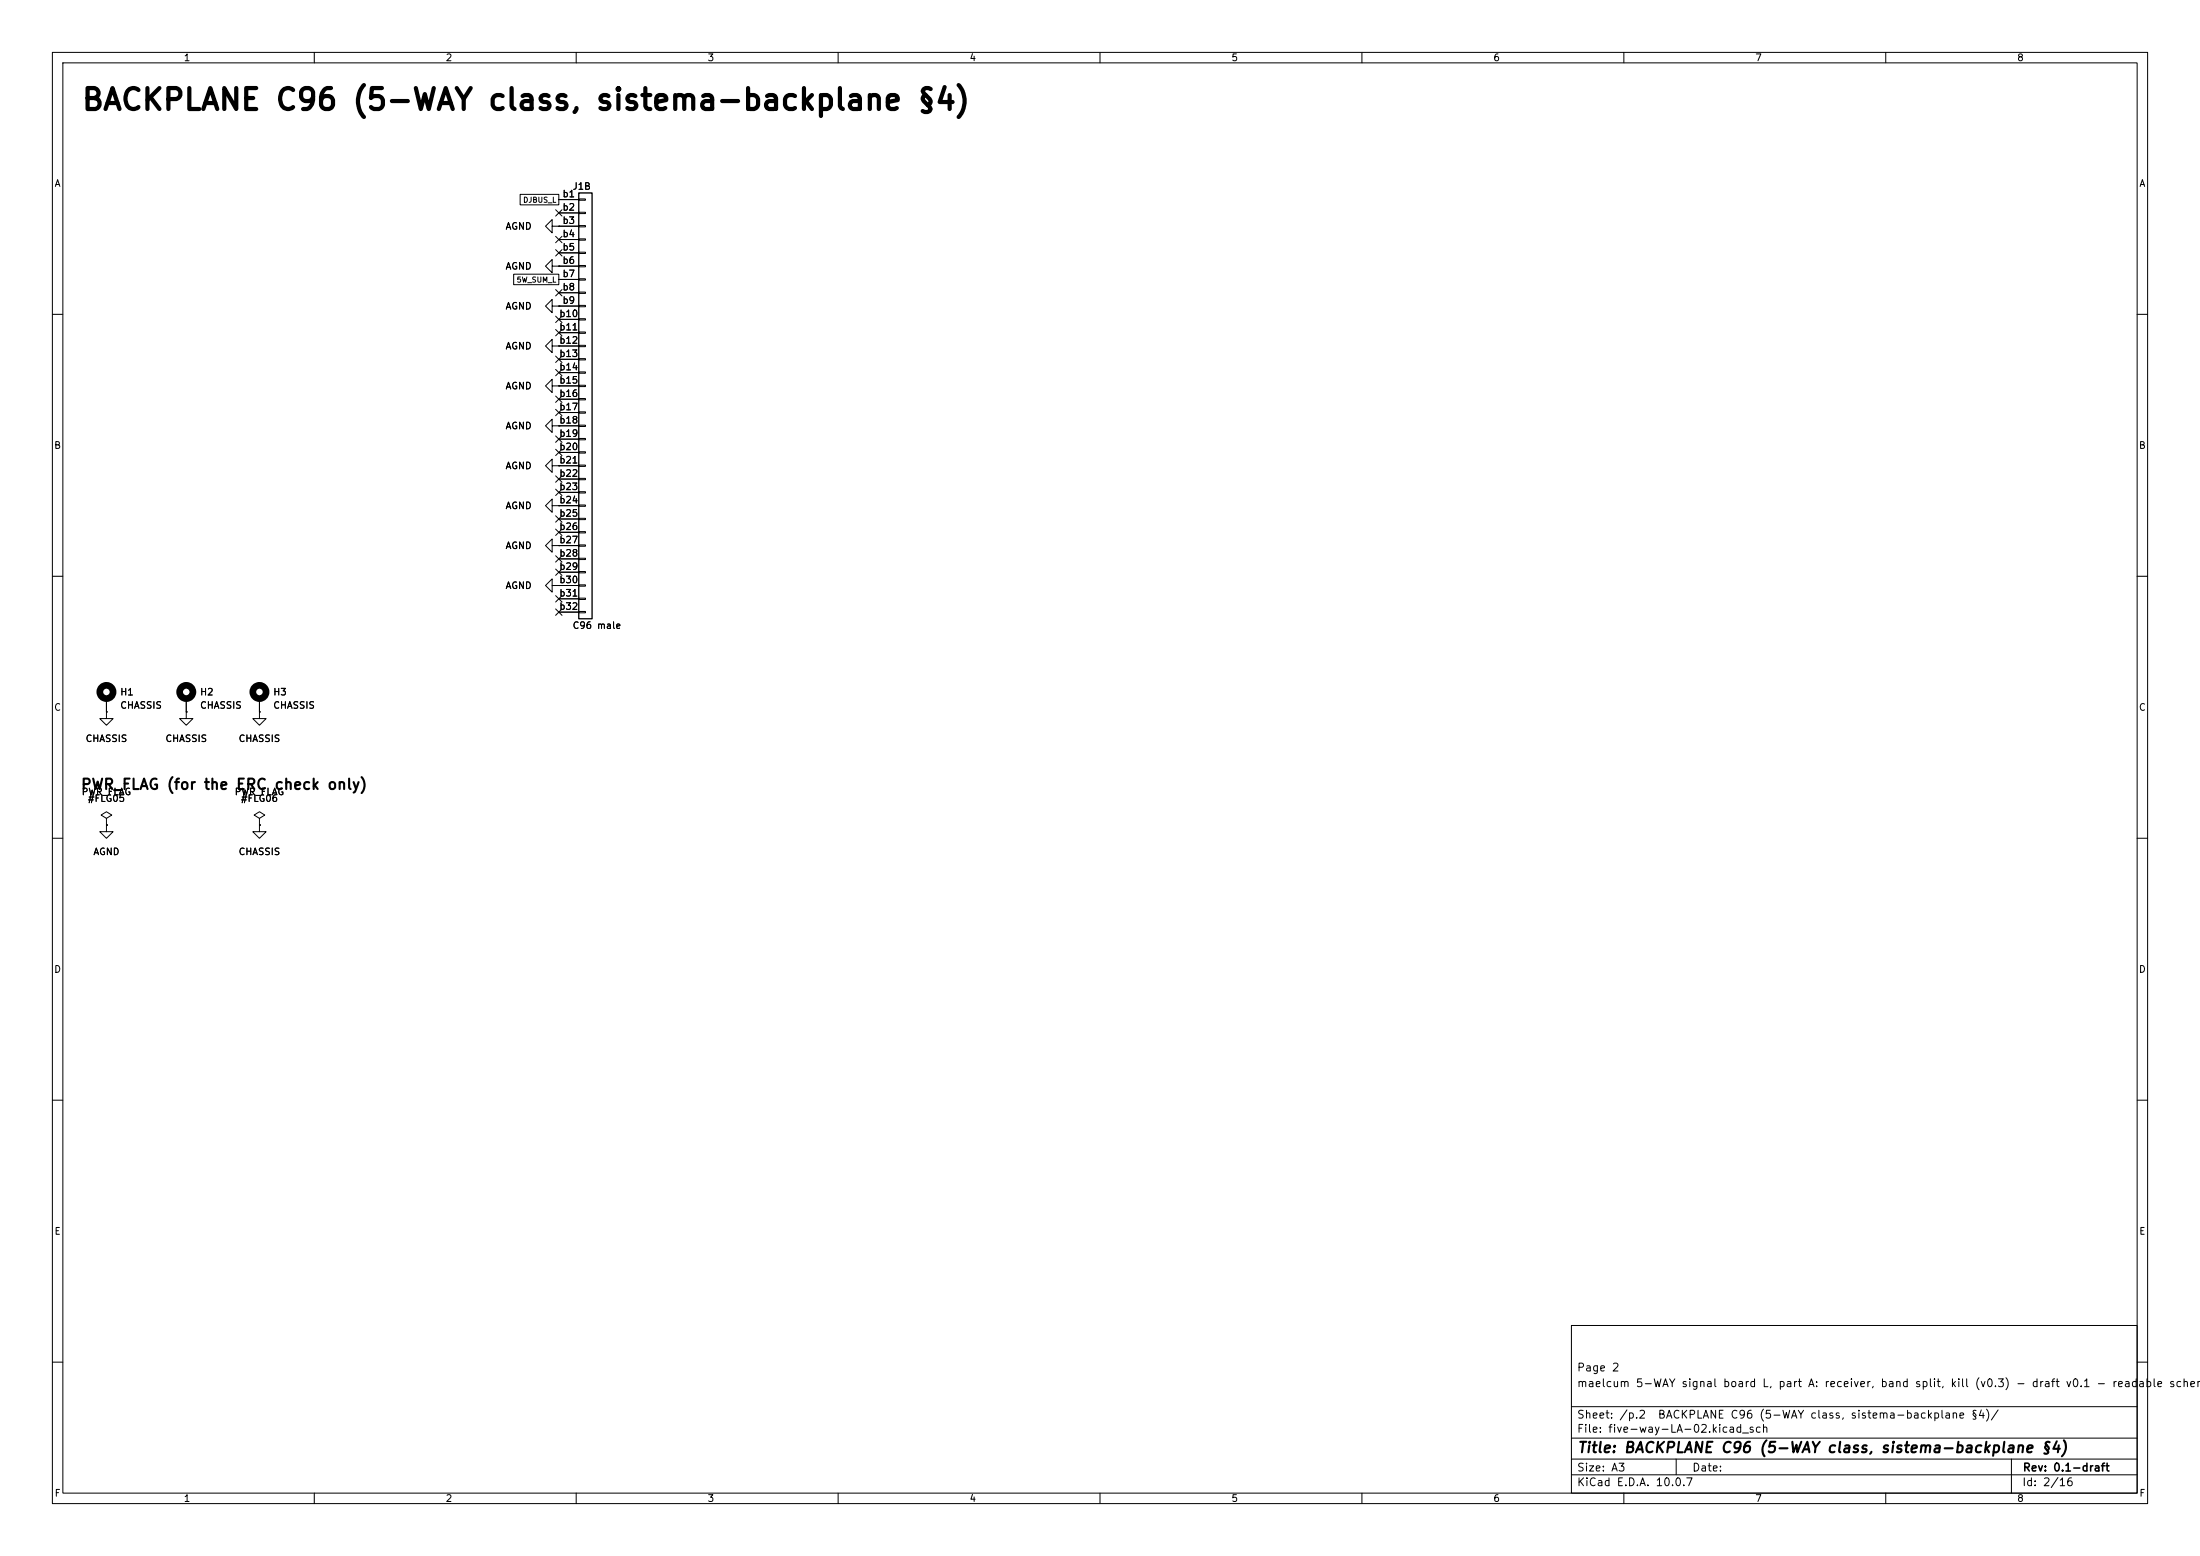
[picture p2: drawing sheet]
<svg xmlns="http://www.w3.org/2000/svg" width="420mm" height="297mm" viewBox="0 0 420 297" stroke-linecap="round" stroke-linejoin="round" font-family="sans-serif">
<g fill="none" stroke="#000" stroke-width=".19">
<path d="M10 10h400v277h-400zM12 12h396v273h-396zM60 10v2M110 10v2M160 10v2M210 10v2M260 10v2M310 10v2M360 10v2M99.3 37.1h7.4v2h-7.4zM106.7 38.1h3.8M110.5 38h1.3v.2h-1.3z"/>
<path d="M98.1 52.3h8.6v2h-8.6zM105.4 50.8v-1.3l-1.3 1.3 1.3 1.3v-1.3h1.3M105.4 43.2v-1.3l-1.3 1.3 1.3 1.3v-1.3h1.3M105.4 58.4v-1.2l-1.3 1.2 1.3 1.3v-1.3h1.3M106.1 47.7l1.2 1.2M106.1 55.3l1.2 1.2M106.1 45.1l1.2 1.2M106.1 40l1.2 1.2M106.7 50.8h.1M106.7 43.2h.1M106.7 58.4h.1M106.7 40.6h3.8"/>
<path d="M106.7 43.2h3.8M106.7 45.7h3.8M106.7 48.3h3.8M106.7 50.8h3.8M106.7 53.3h3.8M106.7 55.9h3.8M106.7 58.4h3.8M107.3 47.7l-1.2 1.2M107.3 55.3l-1.2 1.2M107.3 45.1l-1.2 1.2M107.3 40l-1.2 1.2M110.5 40.5h1.3v.3h-1.3z"/>
<path d="M110.5 43.1h1.3v.2h-1.3zM110.5 45.6h1.3v.2h-1.3zM110.5 48.1h1.3v.3h-1.3zM110.5 50.7h1.3v.2h-1.3zM110.5 53.2h1.3v.3h-1.3zM110.5 55.8h1.3v.2h-1.3zM110.5 58.3h1.3v.2h-1.3zM10 60h2M105.4 66v-1.2l-1.3 1.2 1.3 1.3v-1.3h1.3M105.4 73.7v-1.3l-1.3 1.3 1.3 1.2v-1.2h1.3M106.1 75.6l1.2 1.2M106.1 78.1l1.2 1.2"/>
<path d="M106.1 70.5l1.2 1.2M106.1 68l1.2 1.2M106.1 62.9l1.2 1.2M106.1 60.4l1.2 1.2M106.7 66h.1M106.7 73.7h.1M106.7 61h3.8M106.7 63.5h3.8M106.7 66h3.8M106.7 68.6h3.8M106.7 71.1h3.8M106.7 73.7h3.8"/>
<path d="M106.7 76.2h3.8M106.7 78.7h3.8M107.3 75.6l-1.2 1.2M107.3 78.1l-1.2 1.2M107.3 70.5l-1.2 1.2M107.3 68l-1.2 1.2M107.3 62.9l-1.2 1.2M107.3 60.4l-1.2 1.2M110.5 60.8h1.3v.3h-1.3zM110.5 63.4h1.3v.2h-1.3zM110.5 65.9h1.3v.3h-1.3zM110.5 68.5h1.3v.2h-1.3z"/>
<path d="M110.5 71h1.3v.2h-1.3zM110.5 73.5h1.3v.3h-1.3zM110.5 76.1h1.3v.2h-1.3zM110.5 78.6h1.3v.3h-1.3zM408 60h2M105.4 96.5v-1.2l-1.3 1.2 1.3 1.3v-1.3h1.3M105.4 88.9v-1.3l-1.3 1.3 1.3 1.3v-1.3h1.3M105.4 81.3v-1.3l-1.3 1.3 1.3 1.3v-1.3h1.3M106.1 90.8l1.2 1.2M106.1 93.4l1.2 1.2M106.1 98.5l1.2 1.2M106.1 85.8l1.2 1.2"/>
<path d="M106.1 83.2l1.2 1.2M106.7 96.5h.1M106.7 88.9h.1M106.7 81.3h.1M106.7 81.3h3.8M106.7 83.8h3.8M106.7 86.4h3.8M106.7 88.9h3.8M106.7 91.4h3.8M106.7 94h3.8M106.7 96.5h3.8M106.7 99.1h3.8"/>
<path d="M107.3 90.8l-1.2 1.2M107.3 93.4l-1.2 1.2M107.3 98.5l-1.2 1.2M107.3 85.8l-1.2 1.2M107.3 83.2l-1.2 1.2M110.5 81.2h1.3v.2h-1.3zM110.5 83.7h1.3v.2h-1.3zM110.5 86.2h1.3v.3h-1.3zM110.5 88.8h1.3v.2h-1.3zM110.5 91.3h1.3v.3h-1.3zM110.5 93.9h1.3v.2h-1.3zM110.5 96.4h1.3v.2h-1.3z"/>
<path d="M110.5 98.9h1.3v.3h-1.3zM10 110h2M105.4 111.8v-1.3l-1.3 1.3 1.3 1.2v-1.2h1.3M105.4 104.1v-1.2l-1.3 1.2 1.3 1.3v-1.3h1.3M106.1 101l1.2 1.2M106.1 108.6l1.2 1.2M106.1 106.1l1.2 1.2M106.1 113.7l1.2 1.2M106.1 116.2l1.2 1.2M106.7 111.8h.1M106.7 104.1h.1M106.7 101.6h3.8"/>
<path d="M106.7 104.1h3.8M106.7 106.7h3.8M106.7 109.2h3.8M106.7 111.8h3.8M106.7 114.3h3.8M106.7 116.8h3.8M107.3 101l-1.2 1.2M107.3 108.6l-1.2 1.2M107.3 106.1l-1.2 1.2M107.3 113.7l-1.2 1.2M107.3 116.2l-1.2 1.2M110.5 101.5h1.3v.2h-1.3z"/>
<path d="M110.5 104h1.3v.3h-1.3zM110.5 106.6h1.3v.2h-1.3zM110.5 109.1h1.3v.2h-1.3zM110.5 111.6h1.3v.3h-1.3zM110.5 114.2h1.3v.2h-1.3zM110.5 116.7h1.3v.3h-1.3zM408 110h2M20.3 135.9v1.3h1.3l-1.3 1.2-1.3-1.2h1.3M20.3 135.9h.1M20.3 133.4v2.5M35.6 135.9v1.3h1.2l-1.2 1.2-1.3-1.2h1.3M35.6 135.9h.1"/>
<path d="M35.6 133.4v2.5M49.5 135.9v1.3h1.3l-1.3 1.2-1.2-1.2h1.2M49.5 135.9h.1M49.5 133.4v2.5M10 160h2M20.3 156.2l1-.6-1-.7-1 .7 1 .6v1.3M20.3 157.5h.1M20.3 157.5v1.3h1.3l-1.3 1.2-1.3-1.2h1.3M49.5 156.2l1-.6-1-.7-1 .7 1 .6v1.3M49.5 157.5h.1M49.5 157.5v1.3h1.3l-1.3 1.2-1.2-1.2h1.2M408 160h2"/>
<path d="M10 210h2M408 210h2M300 253h108v32h-108zM10 260h2M300 278.5h108M300 274.5h108M300 268.5h108M320 278.5v3M384 278.5v6.5M408 260h2M60 285v2M110 285v2"/>
<path d="M160 285v2M210 285v2M260 285v2M300 281.5h108M310 285v2M360 285v2"/>
</g>
<g fill="none" stroke="#000" stroke-width="1.3">
<circle cx="20.3" cy="132.1" r="1.27"/>
<circle cx="35.6" cy="132.1" r="1.27"/>
<circle cx="49.5" cy="132.1" r="1.27"/>
</g>
<path d="M110.5 36.8h2.5v81.3h-2.5z" fill="none" stroke="#000" stroke-width=".25"/>
<text font-size="4" x="15.4" y="22">BACKPLANE C96 (5-WAY class, sistema-backplane §4)</text>
<g font-size="2">
<text x="15.3" y="151.2">PWR_FLAG (for the ERC check only)</text>
<text x="301" y="277.8">Title: BACKPLANE C96 (5-WAY class, sistema-backplane §4)</text>
</g>
<g font-size="1.5">
<text x="300.9" y="262.1">Page 2</text>
<text x="300.9" y="265.1">maelcum 5-WAY signal board L, part A: receiver, band split, kill (v0.3) - draft v0.1 - readable schem</text>
<text x="300.9" y="273.8">File: five-way-LA-02.kicad_sch</text>
<text x="300.9" y="271.1">Sheet: /p.2</text>
<text x="316.4" y="271.1">BACKPLANE C96 (5-WAY class, sistema-backplane §4)/</text>
<text x="300.9" y="281.2">Size: A3</text>
<text x="322.9" y="281.2">Date:</text>
<text x="386" y="281.2">Rev: 0.1-draft</text>
<text x="300.9" y="284">KiCad E.D.A. 10.0.7</text>
<text x="385.9" y="284">Id: 2/16</text>
</g>
<g font-size="1.3">
<text x="35" y="12">1</text>
<text x="85" y="12">2</text>
<text x="135" y="12">3</text>
<text x="185" y="12">4</text>
<text x="235" y="12">5</text>
<text x="285" y="12">6</text>
<text x="335" y="12">7</text>
<text x="385" y="12">8</text>
<text x="10.3" y="36">A</text>
<text x="408.3" y="36">A</text>
<text x="107.3" y="38">b1</text>
<text x="107.3" y="40.5">b2</text>
<text x="109.2" y="36.5">J1B</text>
<text x="96.4" y="44.1">AGND</text>
<text x="107.3" y="43">b3</text>
<text x="107.3" y="45.6">b4</text>
<text x="96.4" y="51.8">AGND</text>
<text x="107.3" y="48.1">b5</text>
<text x="107.3" y="50.7">b6</text>
<text x="107.3" y="53.2">b7</text>
<text x="96.4" y="59.4">AGND</text>
<text x="107.3" y="55.7">b8</text>
<text x="107.3" y="58.3">b9</text>
<text x="106.7" y="60.8">b10</text>
<text x="106.7" y="63.4">b11</text>
<text x="106.7" y="65.9">b12</text>
<text x="96.4" y="67">AGND</text>
<text x="106.7" y="68.4">b13</text>
<text x="106.7" y="71">b14</text>
<text x="96.4" y="74.6">AGND</text>
<text x="106.7" y="73.5">b15</text>
<text x="106.7" y="76.1">b16</text>
<text x="96.4" y="82.2">AGND</text>
<text x="106.7" y="78.6">b17</text>
<text x="106.7" y="81.1">b18</text>
<text x="106.7" y="83.7">b19</text>
<text x="10.2" y="86">B</text>
<text x="96.4" y="89.9">AGND</text>
<text x="106.7" y="86.2">b20</text>
<text x="106.7" y="88.8">b21</text>
<text x="408.2" y="86">B</text>
<text x="106.7" y="91.3">b22</text>
<text x="106.7" y="93.8">b23</text>
<text x="96.4" y="97.5">AGND</text>
<text x="106.7" y="96.4">b24</text>
<text x="106.7" y="98.9">b25</text>
<text x="106.7" y="101.5">b26</text>
<text x="96.4" y="105.1">AGND</text>
<text x="106.7" y="104">b27</text>
<text x="106.7" y="106.5">b28</text>
<text x="96.4" y="112.7">AGND</text>
<text x="106.7" y="109.1">b29</text>
<text x="106.7" y="111.6">b30</text>
<text x="106.7" y="114.2">b31</text>
<text x="106.7" y="116.7">b32</text>
<text x="109.2" y="120.3">C96 male</text>
<text x="10.2" y="136">C</text>
<text x="22.8" y="133">H1</text>
<text x="22.8" y="135.6">CHASSIS</text>
<text x="38.1" y="133">H2</text>
<text x="38.1" y="135.6">CHASSIS</text>
<text x="52.1" y="133">H3</text>
<text x="52.1" y="135.6">CHASSIS</text>
<text x="408.2" y="136">C</text>
<text x="16.2" y="141.9">CHASSIS</text>
<text x="31.5" y="141.9">CHASSIS</text>
<text x="45.4" y="141.9">CHASSIS</text>
<text x="15.5" y="152.1">PWR_FLAG</text>
<text x="16.7" y="153.4">#FLG05</text>
<text x="44.7" y="152.1">PWR_FLAG</text>
<text x="45.9" y="153.4">#FLG06</text>
<text x="17.7" y="163.5">AGND</text>
<text x="45.4" y="163.5">CHASSIS</text>
<text x="10.2" y="186">D</text>
<text x="408.2" y="186">D</text>
<text x="10.3" y="236">E</text>
<text x="408.3" y="236">E</text>
<text x="10.3" y="286">F</text>
<text x="35" y="287">1</text>
<text x="85" y="287">2</text>
<text x="135" y="287">3</text>
<text x="185" y="287">4</text>
<text x="235" y="287">5</text>
<text x="285" y="287">6</text>
<text x="335" y="287">7</text>
<text x="385" y="287">8</text>
<text x="408.3" y="286">F</text>
</g>
<g font-size="1">
<text x="99.8" y="38.9">DJBUS_L</text>
<text x="98.5" y="54.2">5W_SUM_L</text>
</g>
</svg>
